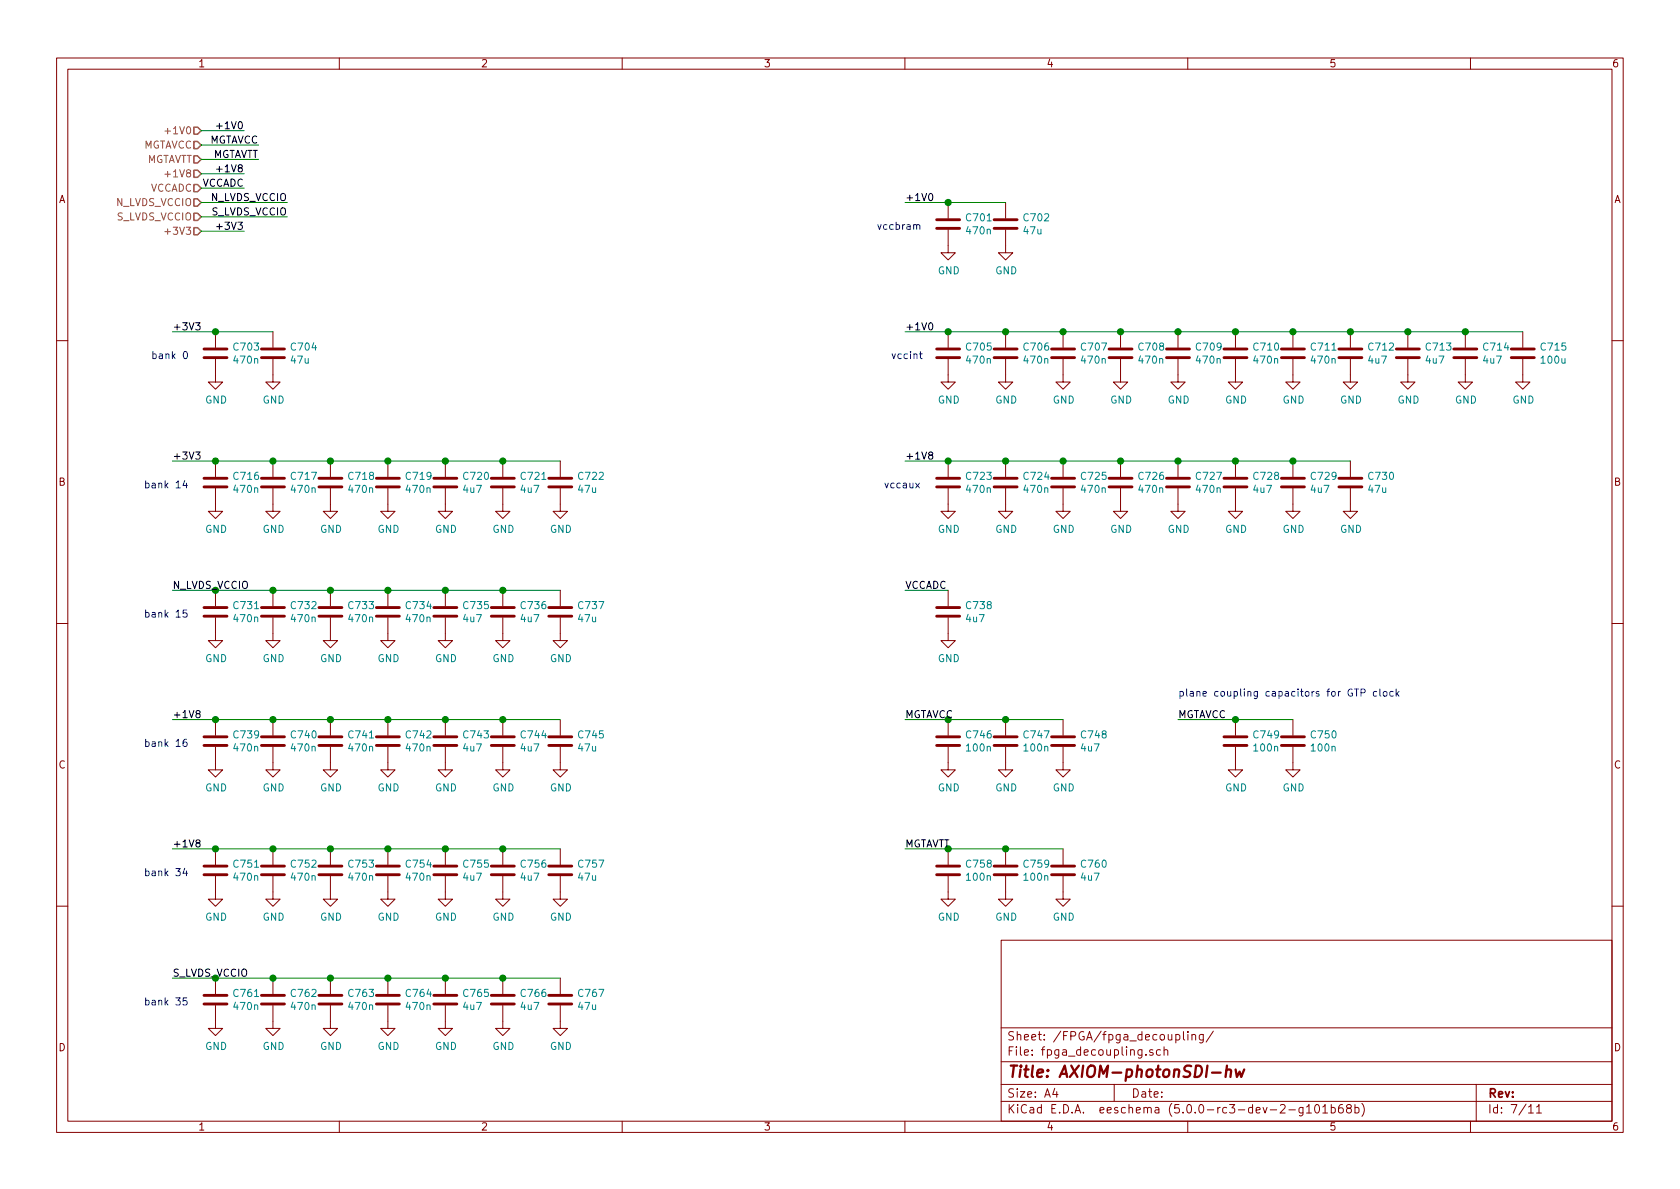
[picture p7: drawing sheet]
EESchema Schematic File Version 4
LIBS:AXIOM-photonSDI-hw-cache
EELAYER 26 0
EELAYER END
$Descr A4 11693 8268
encoding utf-8
Sheet 7 11
Title "AXIOM-photonSDI-hw"
Date ""
Rev ""
Comp ""
Comment1 ""
Comment2 ""
Comment3 ""
Comment4 ""
$EndDescr
$Comp
L Device:C C716
U 1 1
P 1500 3350
F 0 "C716" H 1615 3396 50  0000 L CNN
F 1 "470n" H 1615 3305 50  0000 L CNN
F 2 "Capacitor_SMD:C_0402_1005Metric" H 1538 3200 50  0001 C CNN
F 3 "~" H 1500 3350 50  0001 C CNN
	1    1500 3350
	1    0    0    -1  
$EndComp
$Comp
L Device:C C717
U 1 1
P 1900 3350
F 0 "C717" H 2015 3396 50  0000 L CNN
F 1 "470n" H 2015 3305 50  0000 L CNN
F 2 "Capacitor_SMD:C_0402_1005Metric" H 1938 3200 50  0001 C CNN
F 3 "~" H 1900 3350 50  0001 C CNN
	1    1900 3350
	1    0    0    -1  
$EndComp
$Comp
L Device:C C718
U 1 1
P 2300 3350
F 0 "C718" H 2415 3396 50  0000 L CNN
F 1 "470n" H 2415 3305 50  0000 L CNN
F 2 "Capacitor_SMD:C_0402_1005Metric" H 2338 3200 50  0001 C CNN
F 3 "~" H 2300 3350 50  0001 C CNN
	1    2300 3350
	1    0    0    -1  
$EndComp
$Comp
L Device:C C719
U 1 1
P 2700 3350
F 0 "C719" H 2815 3396 50  0000 L CNN
F 1 "470n" H 2815 3305 50  0000 L CNN
F 2 "Capacitor_SMD:C_0402_1005Metric" H 2738 3200 50  0001 C CNN
F 3 "~" H 2700 3350 50  0001 C CNN
	1    2700 3350
	1    0    0    -1  
$EndComp
$Comp
L Device:C C720
U 1 1
P 3100 3350
F 0 "C720" H 3215 3396 50  0000 L CNN
F 1 "4u7" H 3215 3305 50  0000 L CNN
F 2 "Capacitor_SMD:C_0402_1005Metric" H 3138 3200 50  0001 C CNN
F 3 "~" H 3100 3350 50  0001 C CNN
	1    3100 3350
	1    0    0    -1  
$EndComp
$Comp
L Device:C C721
U 1 1
P 3500 3350
F 0 "C721" H 3615 3396 50  0000 L CNN
F 1 "4u7" H 3615 3305 50  0000 L CNN
F 2 "Capacitor_SMD:C_0402_1005Metric" H 3538 3200 50  0001 C CNN
F 3 "~" H 3500 3350 50  0001 C CNN
	1    3500 3350
	1    0    0    -1  
$EndComp
$Comp
L power:GND #PWR0716
U 1 1
P 1500 3500
F 0 "#PWR0716" H 1500 3250 50  0001 C CNN
F 1 "GND" H 1505 3327 50  0000 C CNN
F 2 "" H 1500 3500 50  0001 C CNN
F 3 "" H 1500 3500 50  0001 C CNN
	1    1500 3500
	1    0    0    -1  
$EndComp
$Comp
L power:GND #PWR0717
U 1 1
P 1900 3500
F 0 "#PWR0717" H 1900 3250 50  0001 C CNN
F 1 "GND" H 1905 3327 50  0000 C CNN
F 2 "" H 1900 3500 50  0001 C CNN
F 3 "" H 1900 3500 50  0001 C CNN
	1    1900 3500
	1    0    0    -1  
$EndComp
$Comp
L power:GND #PWR0718
U 1 1
P 2300 3500
F 0 "#PWR0718" H 2300 3250 50  0001 C CNN
F 1 "GND" H 2305 3327 50  0000 C CNN
F 2 "" H 2300 3500 50  0001 C CNN
F 3 "" H 2300 3500 50  0001 C CNN
	1    2300 3500
	1    0    0    -1  
$EndComp
$Comp
L power:GND #PWR0719
U 1 1
P 2700 3500
F 0 "#PWR0719" H 2700 3250 50  0001 C CNN
F 1 "GND" H 2705 3327 50  0000 C CNN
F 2 "" H 2700 3500 50  0001 C CNN
F 3 "" H 2700 3500 50  0001 C CNN
	1    2700 3500
	1    0    0    -1  
$EndComp
$Comp
L power:GND #PWR0720
U 1 1
P 3100 3500
F 0 "#PWR0720" H 3100 3250 50  0001 C CNN
F 1 "GND" H 3105 3327 50  0000 C CNN
F 2 "" H 3100 3500 50  0001 C CNN
F 3 "" H 3100 3500 50  0001 C CNN
	1    3100 3500
	1    0    0    -1  
$EndComp
$Comp
L power:GND #PWR0721
U 1 1
P 3500 3500
F 0 "#PWR0721" H 3500 3250 50  0001 C CNN
F 1 "GND" H 3505 3327 50  0000 C CNN
F 2 "" H 3500 3500 50  0001 C CNN
F 3 "" H 3500 3500 50  0001 C CNN
	1    3500 3500
	1    0    0    -1  
$EndComp
$Comp
L Device:C C731
U 1 1
P 1500 4250
F 0 "C731" H 1615 4296 50  0000 L CNN
F 1 "470n" H 1615 4205 50  0000 L CNN
F 2 "Capacitor_SMD:C_0402_1005Metric" H 1538 4100 50  0001 C CNN
F 3 "~" H 1500 4250 50  0001 C CNN
	1    1500 4250
	1    0    0    -1  
$EndComp
$Comp
L Device:C C732
U 1 1
P 1900 4250
F 0 "C732" H 2015 4296 50  0000 L CNN
F 1 "470n" H 2015 4205 50  0000 L CNN
F 2 "Capacitor_SMD:C_0402_1005Metric" H 1938 4100 50  0001 C CNN
F 3 "~" H 1900 4250 50  0001 C CNN
	1    1900 4250
	1    0    0    -1  
$EndComp
$Comp
L Device:C C733
U 1 1
P 2300 4250
F 0 "C733" H 2415 4296 50  0000 L CNN
F 1 "470n" H 2415 4205 50  0000 L CNN
F 2 "Capacitor_SMD:C_0402_1005Metric" H 2338 4100 50  0001 C CNN
F 3 "~" H 2300 4250 50  0001 C CNN
	1    2300 4250
	1    0    0    -1  
$EndComp
$Comp
L Device:C C734
U 1 1
P 2700 4250
F 0 "C734" H 2815 4296 50  0000 L CNN
F 1 "470n" H 2815 4205 50  0000 L CNN
F 2 "Capacitor_SMD:C_0402_1005Metric" H 2738 4100 50  0001 C CNN
F 3 "~" H 2700 4250 50  0001 C CNN
	1    2700 4250
	1    0    0    -1  
$EndComp
$Comp
L Device:C C735
U 1 1
P 3100 4250
F 0 "C735" H 3215 4296 50  0000 L CNN
F 1 "4u7" H 3215 4205 50  0000 L CNN
F 2 "Capacitor_SMD:C_0402_1005Metric" H 3138 4100 50  0001 C CNN
F 3 "~" H 3100 4250 50  0001 C CNN
	1    3100 4250
	1    0    0    -1  
$EndComp
$Comp
L Device:C C736
U 1 1
P 3500 4250
F 0 "C736" H 3615 4296 50  0000 L CNN
F 1 "4u7" H 3615 4205 50  0000 L CNN
F 2 "Capacitor_SMD:C_0402_1005Metric" H 3538 4100 50  0001 C CNN
F 3 "~" H 3500 4250 50  0001 C CNN
	1    3500 4250
	1    0    0    -1  
$EndComp
$Comp
L power:GND #PWR0731
U 1 1
P 1500 4400
F 0 "#PWR0731" H 1500 4150 50  0001 C CNN
F 1 "GND" H 1505 4227 50  0000 C CNN
F 2 "" H 1500 4400 50  0001 C CNN
F 3 "" H 1500 4400 50  0001 C CNN
	1    1500 4400
	1    0    0    -1  
$EndComp
$Comp
L power:GND #PWR0732
U 1 1
P 1900 4400
F 0 "#PWR0732" H 1900 4150 50  0001 C CNN
F 1 "GND" H 1905 4227 50  0000 C CNN
F 2 "" H 1900 4400 50  0001 C CNN
F 3 "" H 1900 4400 50  0001 C CNN
	1    1900 4400
	1    0    0    -1  
$EndComp
$Comp
L power:GND #PWR0733
U 1 1
P 2300 4400
F 0 "#PWR0733" H 2300 4150 50  0001 C CNN
F 1 "GND" H 2305 4227 50  0000 C CNN
F 2 "" H 2300 4400 50  0001 C CNN
F 3 "" H 2300 4400 50  0001 C CNN
	1    2300 4400
	1    0    0    -1  
$EndComp
$Comp
L power:GND #PWR0734
U 1 1
P 2700 4400
F 0 "#PWR0734" H 2700 4150 50  0001 C CNN
F 1 "GND" H 2705 4227 50  0000 C CNN
F 2 "" H 2700 4400 50  0001 C CNN
F 3 "" H 2700 4400 50  0001 C CNN
	1    2700 4400
	1    0    0    -1  
$EndComp
$Comp
L power:GND #PWR0735
U 1 1
P 3100 4400
F 0 "#PWR0735" H 3100 4150 50  0001 C CNN
F 1 "GND" H 3105 4227 50  0000 C CNN
F 2 "" H 3100 4400 50  0001 C CNN
F 3 "" H 3100 4400 50  0001 C CNN
	1    3100 4400
	1    0    0    -1  
$EndComp
$Comp
L power:GND #PWR0736
U 1 1
P 3500 4400
F 0 "#PWR0736" H 3500 4150 50  0001 C CNN
F 1 "GND" H 3505 4227 50  0000 C CNN
F 2 "" H 3500 4400 50  0001 C CNN
F 3 "" H 3500 4400 50  0001 C CNN
	1    3500 4400
	1    0    0    -1  
$EndComp
$Comp
L Device:C C739
U 1 1
P 1500 5150
F 0 "C739" H 1615 5196 50  0000 L CNN
F 1 "470n" H 1615 5105 50  0000 L CNN
F 2 "Capacitor_SMD:C_0402_1005Metric" H 1538 5000 50  0001 C CNN
F 3 "~" H 1500 5150 50  0001 C CNN
	1    1500 5150
	1    0    0    -1  
$EndComp
$Comp
L Device:C C740
U 1 1
P 1900 5150
F 0 "C740" H 2015 5196 50  0000 L CNN
F 1 "470n" H 2015 5105 50  0000 L CNN
F 2 "Capacitor_SMD:C_0402_1005Metric" H 1938 5000 50  0001 C CNN
F 3 "~" H 1900 5150 50  0001 C CNN
	1    1900 5150
	1    0    0    -1  
$EndComp
$Comp
L Device:C C741
U 1 1
P 2300 5150
F 0 "C741" H 2415 5196 50  0000 L CNN
F 1 "470n" H 2415 5105 50  0000 L CNN
F 2 "Capacitor_SMD:C_0402_1005Metric" H 2338 5000 50  0001 C CNN
F 3 "~" H 2300 5150 50  0001 C CNN
	1    2300 5150
	1    0    0    -1  
$EndComp
$Comp
L Device:C C742
U 1 1
P 2700 5150
F 0 "C742" H 2815 5196 50  0000 L CNN
F 1 "470n" H 2815 5105 50  0000 L CNN
F 2 "Capacitor_SMD:C_0402_1005Metric" H 2738 5000 50  0001 C CNN
F 3 "~" H 2700 5150 50  0001 C CNN
	1    2700 5150
	1    0    0    -1  
$EndComp
$Comp
L Device:C C743
U 1 1
P 3100 5150
F 0 "C743" H 3215 5196 50  0000 L CNN
F 1 "4u7" H 3215 5105 50  0000 L CNN
F 2 "Capacitor_SMD:C_0402_1005Metric" H 3138 5000 50  0001 C CNN
F 3 "~" H 3100 5150 50  0001 C CNN
	1    3100 5150
	1    0    0    -1  
$EndComp
$Comp
L Device:C C744
U 1 1
P 3500 5150
F 0 "C744" H 3615 5196 50  0000 L CNN
F 1 "4u7" H 3615 5105 50  0000 L CNN
F 2 "Capacitor_SMD:C_0402_1005Metric" H 3538 5000 50  0001 C CNN
F 3 "~" H 3500 5150 50  0001 C CNN
	1    3500 5150
	1    0    0    -1  
$EndComp
$Comp
L power:GND #PWR0739
U 1 1
P 1500 5300
F 0 "#PWR0739" H 1500 5050 50  0001 C CNN
F 1 "GND" H 1505 5127 50  0000 C CNN
F 2 "" H 1500 5300 50  0001 C CNN
F 3 "" H 1500 5300 50  0001 C CNN
	1    1500 5300
	1    0    0    -1  
$EndComp
$Comp
L power:GND #PWR0740
U 1 1
P 1900 5300
F 0 "#PWR0740" H 1900 5050 50  0001 C CNN
F 1 "GND" H 1905 5127 50  0000 C CNN
F 2 "" H 1900 5300 50  0001 C CNN
F 3 "" H 1900 5300 50  0001 C CNN
	1    1900 5300
	1    0    0    -1  
$EndComp
$Comp
L power:GND #PWR0741
U 1 1
P 2300 5300
F 0 "#PWR0741" H 2300 5050 50  0001 C CNN
F 1 "GND" H 2305 5127 50  0000 C CNN
F 2 "" H 2300 5300 50  0001 C CNN
F 3 "" H 2300 5300 50  0001 C CNN
	1    2300 5300
	1    0    0    -1  
$EndComp
$Comp
L power:GND #PWR0742
U 1 1
P 2700 5300
F 0 "#PWR0742" H 2700 5050 50  0001 C CNN
F 1 "GND" H 2705 5127 50  0000 C CNN
F 2 "" H 2700 5300 50  0001 C CNN
F 3 "" H 2700 5300 50  0001 C CNN
	1    2700 5300
	1    0    0    -1  
$EndComp
$Comp
L power:GND #PWR0743
U 1 1
P 3100 5300
F 0 "#PWR0743" H 3100 5050 50  0001 C CNN
F 1 "GND" H 3105 5127 50  0000 C CNN
F 2 "" H 3100 5300 50  0001 C CNN
F 3 "" H 3100 5300 50  0001 C CNN
	1    3100 5300
	1    0    0    -1  
$EndComp
$Comp
L power:GND #PWR0744
U 1 1
P 3500 5300
F 0 "#PWR0744" H 3500 5050 50  0001 C CNN
F 1 "GND" H 3505 5127 50  0000 C CNN
F 2 "" H 3500 5300 50  0001 C CNN
F 3 "" H 3500 5300 50  0001 C CNN
	1    3500 5300
	1    0    0    -1  
$EndComp
$Comp
L Device:C C751
U 1 1
P 1500 6050
F 0 "C751" H 1615 6096 50  0000 L CNN
F 1 "470n" H 1615 6005 50  0000 L CNN
F 2 "Capacitor_SMD:C_0402_1005Metric" H 1538 5900 50  0001 C CNN
F 3 "~" H 1500 6050 50  0001 C CNN
	1    1500 6050
	1    0    0    -1  
$EndComp
$Comp
L Device:C C752
U 1 1
P 1900 6050
F 0 "C752" H 2015 6096 50  0000 L CNN
F 1 "470n" H 2015 6005 50  0000 L CNN
F 2 "Capacitor_SMD:C_0402_1005Metric" H 1938 5900 50  0001 C CNN
F 3 "~" H 1900 6050 50  0001 C CNN
	1    1900 6050
	1    0    0    -1  
$EndComp
$Comp
L Device:C C753
U 1 1
P 2300 6050
F 0 "C753" H 2415 6096 50  0000 L CNN
F 1 "470n" H 2415 6005 50  0000 L CNN
F 2 "Capacitor_SMD:C_0402_1005Metric" H 2338 5900 50  0001 C CNN
F 3 "~" H 2300 6050 50  0001 C CNN
	1    2300 6050
	1    0    0    -1  
$EndComp
$Comp
L Device:C C754
U 1 1
P 2700 6050
F 0 "C754" H 2815 6096 50  0000 L CNN
F 1 "470n" H 2815 6005 50  0000 L CNN
F 2 "Capacitor_SMD:C_0402_1005Metric" H 2738 5900 50  0001 C CNN
F 3 "~" H 2700 6050 50  0001 C CNN
	1    2700 6050
	1    0    0    -1  
$EndComp
$Comp
L Device:C C755
U 1 1
P 3100 6050
F 0 "C755" H 3215 6096 50  0000 L CNN
F 1 "4u7" H 3215 6005 50  0000 L CNN
F 2 "Capacitor_SMD:C_0402_1005Metric" H 3138 5900 50  0001 C CNN
F 3 "~" H 3100 6050 50  0001 C CNN
	1    3100 6050
	1    0    0    -1  
$EndComp
$Comp
L Device:C C756
U 1 1
P 3500 6050
F 0 "C756" H 3615 6096 50  0000 L CNN
F 1 "4u7" H 3615 6005 50  0000 L CNN
F 2 "Capacitor_SMD:C_0402_1005Metric" H 3538 5900 50  0001 C CNN
F 3 "~" H 3500 6050 50  0001 C CNN
	1    3500 6050
	1    0    0    -1  
$EndComp
$Comp
L power:GND #PWR0751
U 1 1
P 1500 6200
F 0 "#PWR0751" H 1500 5950 50  0001 C CNN
F 1 "GND" H 1505 6027 50  0000 C CNN
F 2 "" H 1500 6200 50  0001 C CNN
F 3 "" H 1500 6200 50  0001 C CNN
	1    1500 6200
	1    0    0    -1  
$EndComp
$Comp
L power:GND #PWR0752
U 1 1
P 1900 6200
F 0 "#PWR0752" H 1900 5950 50  0001 C CNN
F 1 "GND" H 1905 6027 50  0000 C CNN
F 2 "" H 1900 6200 50  0001 C CNN
F 3 "" H 1900 6200 50  0001 C CNN
	1    1900 6200
	1    0    0    -1  
$EndComp
$Comp
L power:GND #PWR0753
U 1 1
P 2300 6200
F 0 "#PWR0753" H 2300 5950 50  0001 C CNN
F 1 "GND" H 2305 6027 50  0000 C CNN
F 2 "" H 2300 6200 50  0001 C CNN
F 3 "" H 2300 6200 50  0001 C CNN
	1    2300 6200
	1    0    0    -1  
$EndComp
$Comp
L power:GND #PWR0754
U 1 1
P 2700 6200
F 0 "#PWR0754" H 2700 5950 50  0001 C CNN
F 1 "GND" H 2705 6027 50  0000 C CNN
F 2 "" H 2700 6200 50  0001 C CNN
F 3 "" H 2700 6200 50  0001 C CNN
	1    2700 6200
	1    0    0    -1  
$EndComp
$Comp
L power:GND #PWR0755
U 1 1
P 3100 6200
F 0 "#PWR0755" H 3100 5950 50  0001 C CNN
F 1 "GND" H 3105 6027 50  0000 C CNN
F 2 "" H 3100 6200 50  0001 C CNN
F 3 "" H 3100 6200 50  0001 C CNN
	1    3100 6200
	1    0    0    -1  
$EndComp
$Comp
L power:GND #PWR0756
U 1 1
P 3500 6200
F 0 "#PWR0756" H 3500 5950 50  0001 C CNN
F 1 "GND" H 3505 6027 50  0000 C CNN
F 2 "" H 3500 6200 50  0001 C CNN
F 3 "" H 3500 6200 50  0001 C CNN
	1    3500 6200
	1    0    0    -1  
$EndComp
$Comp
L Device:C C761
U 1 1
P 1500 6950
F 0 "C761" H 1615 6996 50  0000 L CNN
F 1 "470n" H 1615 6905 50  0000 L CNN
F 2 "Capacitor_SMD:C_0402_1005Metric" H 1538 6800 50  0001 C CNN
F 3 "~" H 1500 6950 50  0001 C CNN
	1    1500 6950
	1    0    0    -1  
$EndComp
$Comp
L Device:C C762
U 1 1
P 1900 6950
F 0 "C762" H 2015 6996 50  0000 L CNN
F 1 "470n" H 2015 6905 50  0000 L CNN
F 2 "Capacitor_SMD:C_0402_1005Metric" H 1938 6800 50  0001 C CNN
F 3 "~" H 1900 6950 50  0001 C CNN
	1    1900 6950
	1    0    0    -1  
$EndComp
$Comp
L Device:C C763
U 1 1
P 2300 6950
F 0 "C763" H 2415 6996 50  0000 L CNN
F 1 "470n" H 2415 6905 50  0000 L CNN
F 2 "Capacitor_SMD:C_0402_1005Metric" H 2338 6800 50  0001 C CNN
F 3 "~" H 2300 6950 50  0001 C CNN
	1    2300 6950
	1    0    0    -1  
$EndComp
$Comp
L Device:C C764
U 1 1
P 2700 6950
F 0 "C764" H 2815 6996 50  0000 L CNN
F 1 "470n" H 2815 6905 50  0000 L CNN
F 2 "Capacitor_SMD:C_0402_1005Metric" H 2738 6800 50  0001 C CNN
F 3 "~" H 2700 6950 50  0001 C CNN
	1    2700 6950
	1    0    0    -1  
$EndComp
$Comp
L Device:C C765
U 1 1
P 3100 6950
F 0 "C765" H 3215 6996 50  0000 L CNN
F 1 "4u7" H 3215 6905 50  0000 L CNN
F 2 "Capacitor_SMD:C_0402_1005Metric" H 3138 6800 50  0001 C CNN
F 3 "~" H 3100 6950 50  0001 C CNN
	1    3100 6950
	1    0    0    -1  
$EndComp
$Comp
L Device:C C766
U 1 1
P 3500 6950
F 0 "C766" H 3615 6996 50  0000 L CNN
F 1 "4u7" H 3615 6905 50  0000 L CNN
F 2 "Capacitor_SMD:C_0402_1005Metric" H 3538 6800 50  0001 C CNN
F 3 "~" H 3500 6950 50  0001 C CNN
	1    3500 6950
	1    0    0    -1  
$EndComp
$Comp
L power:GND #PWR0761
U 1 1
P 1500 7100
F 0 "#PWR0761" H 1500 6850 50  0001 C CNN
F 1 "GND" H 1505 6927 50  0000 C CNN
F 2 "" H 1500 7100 50  0001 C CNN
F 3 "" H 1500 7100 50  0001 C CNN
	1    1500 7100
	1    0    0    -1  
$EndComp
$Comp
L power:GND #PWR0762
U 1 1
P 1900 7100
F 0 "#PWR0762" H 1900 6850 50  0001 C CNN
F 1 "GND" H 1905 6927 50  0000 C CNN
F 2 "" H 1900 7100 50  0001 C CNN
F 3 "" H 1900 7100 50  0001 C CNN
	1    1900 7100
	1    0    0    -1  
$EndComp
$Comp
L power:GND #PWR0763
U 1 1
P 2300 7100
F 0 "#PWR0763" H 2300 6850 50  0001 C CNN
F 1 "GND" H 2305 6927 50  0000 C CNN
F 2 "" H 2300 7100 50  0001 C CNN
F 3 "" H 2300 7100 50  0001 C CNN
	1    2300 7100
	1    0    0    -1  
$EndComp
$Comp
L power:GND #PWR0764
U 1 1
P 2700 7100
F 0 "#PWR0764" H 2700 6850 50  0001 C CNN
F 1 "GND" H 2705 6927 50  0000 C CNN
F 2 "" H 2700 7100 50  0001 C CNN
F 3 "" H 2700 7100 50  0001 C CNN
	1    2700 7100
	1    0    0    -1  
$EndComp
$Comp
L power:GND #PWR0765
U 1 1
P 3100 7100
F 0 "#PWR0765" H 3100 6850 50  0001 C CNN
F 1 "GND" H 3105 6927 50  0000 C CNN
F 2 "" H 3100 7100 50  0001 C CNN
F 3 "" H 3100 7100 50  0001 C CNN
	1    3100 7100
	1    0    0    -1  
$EndComp
$Comp
L power:GND #PWR0766
U 1 1
P 3500 7100
F 0 "#PWR0766" H 3500 6850 50  0001 C CNN
F 1 "GND" H 3505 6927 50  0000 C CNN
F 2 "" H 3500 7100 50  0001 C CNN
F 3 "" H 3500 7100 50  0001 C CNN
	1    3500 7100
	1    0    0    -1  
$EndComp
Wire Wire Line
	1200 4100 1500 4100
Connection ~ 1500 4100
Wire Wire Line
	1500 4100 1900 4100
Connection ~ 1900 4100
Wire Wire Line
	1900 4100 2300 4100
Connection ~ 2300 4100
Wire Wire Line
	2300 4100 2700 4100
Connection ~ 2700 4100
Wire Wire Line
	2700 4100 3100 4100
Connection ~ 3100 4100
Wire Wire Line
	3100 4100 3500 4100
Connection ~ 3100 5000
Wire Wire Line
	3100 5000 3500 5000
Connection ~ 2700 5000
Wire Wire Line
	2700 5000 3100 5000
Connection ~ 1900 5000
Text Notes 1000 3400 0    50   ~ 0
bank 14
Text Notes 1000 4300 0    50   ~ 0
bank 15
Text Notes 1000 5200 0    50   ~ 0
bank 16
Text Notes 1000 6100 0    50   ~ 0
bank 34
Text Notes 1000 7000 0    50   ~ 0
bank 35
$Comp
L Device:C C703
U 1 1
P 1500 2450
F 0 "C703" H 1615 2496 50  0000 L CNN
F 1 "470n" H 1615 2405 50  0000 L CNN
F 2 "Capacitor_SMD:C_0402_1005Metric" H 1538 2300 50  0001 C CNN
F 3 "~" H 1500 2450 50  0001 C CNN
	1    1500 2450
	1    0    0    -1  
$EndComp
$Comp
L Device:C C704
U 1 1
P 1900 2450
F 0 "C704" H 2015 2496 50  0000 L CNN
F 1 "47u" H 2015 2405 50  0000 L CNN
F 2 "Capacitor_SMD:C_0603_1608Metric" H 1938 2300 50  0001 C CNN
F 3 "~" H 1900 2450 50  0001 C CNN
	1    1900 2450
	1    0    0    -1  
$EndComp
$Comp
L power:GND #PWR0703
U 1 1
P 1500 2600
F 0 "#PWR0703" H 1500 2350 50  0001 C CNN
F 1 "GND" H 1505 2427 50  0000 C CNN
F 2 "" H 1500 2600 50  0001 C CNN
F 3 "" H 1500 2600 50  0001 C CNN
	1    1500 2600
	1    0    0    -1  
$EndComp
$Comp
L power:GND #PWR0704
U 1 1
P 1900 2600
F 0 "#PWR0704" H 1900 2350 50  0001 C CNN
F 1 "GND" H 1905 2427 50  0000 C CNN
F 2 "" H 1900 2600 50  0001 C CNN
F 3 "" H 1900 2600 50  0001 C CNN
	1    1900 2600
	1    0    0    -1  
$EndComp
Text Notes 1050 2500 0    50   ~ 0
bank 0
$Comp
L Device:C C722
U 1 1
P 3900 3350
F 0 "C722" H 4015 3396 50  0000 L CNN
F 1 "47u" H 4015 3305 50  0000 L CNN
F 2 "Capacitor_SMD:C_0603_1608Metric" H 3938 3200 50  0001 C CNN
F 3 "~" H 3900 3350 50  0001 C CNN
	1    3900 3350
	1    0    0    -1  
$EndComp
$Comp
L Device:C C737
U 1 1
P 3900 4250
F 0 "C737" H 4015 4296 50  0000 L CNN
F 1 "47u" H 4015 4205 50  0000 L CNN
F 2 "Capacitor_SMD:C_0603_1608Metric" H 3938 4100 50  0001 C CNN
F 3 "~" H 3900 4250 50  0001 C CNN
	1    3900 4250
	1    0    0    -1  
$EndComp
$Comp
L power:GND #PWR0737
U 1 1
P 3900 4400
F 0 "#PWR0737" H 3900 4150 50  0001 C CNN
F 1 "GND" H 3905 4227 50  0000 C CNN
F 2 "" H 3900 4400 50  0001 C CNN
F 3 "" H 3900 4400 50  0001 C CNN
	1    3900 4400
	1    0    0    -1  
$EndComp
$Comp
L power:GND #PWR0722
U 1 1
P 3900 3500
F 0 "#PWR0722" H 3900 3250 50  0001 C CNN
F 1 "GND" H 3905 3327 50  0000 C CNN
F 2 "" H 3900 3500 50  0001 C CNN
F 3 "" H 3900 3500 50  0001 C CNN
	1    3900 3500
	1    0    0    -1  
$EndComp
Wire Wire Line
	3500 4100 3900 4100
Connection ~ 3500 4100
$Comp
L Device:C C745
U 1 1
P 3900 5150
F 0 "C745" H 4015 5196 50  0000 L CNN
F 1 "47u" H 4015 5105 50  0000 L CNN
F 2 "Capacitor_SMD:C_0603_1608Metric" H 3938 5000 50  0001 C CNN
F 3 "~" H 3900 5150 50  0001 C CNN
	1    3900 5150
	1    0    0    -1  
$EndComp
Wire Wire Line
	3500 5000 3900 5000
Connection ~ 3500 5000
$Comp
L power:GND #PWR0745
U 1 1
P 3900 5300
F 0 "#PWR0745" H 3900 5050 50  0001 C CNN
F 1 "GND" H 3905 5127 50  0000 C CNN
F 2 "" H 3900 5300 50  0001 C CNN
F 3 "" H 3900 5300 50  0001 C CNN
	1    3900 5300
	1    0    0    -1  
$EndComp
$Comp
L Device:C C757
U 1 1
P 3900 6050
F 0 "C757" H 4015 6096 50  0000 L CNN
F 1 "47u" H 4015 6005 50  0000 L CNN
F 2 "Capacitor_SMD:C_0603_1608Metric" H 3938 5900 50  0001 C CNN
F 3 "~" H 3900 6050 50  0001 C CNN
	1    3900 6050
	1    0    0    -1  
$EndComp
$Comp
L power:GND #PWR0757
U 1 1
P 3900 6200
F 0 "#PWR0757" H 3900 5950 50  0001 C CNN
F 1 "GND" H 3905 6027 50  0000 C CNN
F 2 "" H 3900 6200 50  0001 C CNN
F 3 "" H 3900 6200 50  0001 C CNN
	1    3900 6200
	1    0    0    -1  
$EndComp
$Comp
L Device:C C747
U 1 1
P 7000 5150
F 0 "C747" H 7115 5196 50  0000 L CNN
F 1 "100n" H 7115 5105 50  0000 L CNN
F 2 "Capacitor_SMD:C_0201_0603Metric" H 7038 5000 50  0001 C CNN
F 3 "~" H 7000 5150 50  0001 C CNN
	1    7000 5150
	1    0    0    -1  
$EndComp
$Comp
L Device:C C748
U 1 1
P 7400 5150
F 0 "C748" H 7515 5196 50  0000 L CNN
F 1 "4u7" H 7515 5105 50  0000 L CNN
F 2 "Capacitor_SMD:C_0402_1005Metric" H 7438 5000 50  0001 C CNN
F 3 "~" H 7400 5150 50  0001 C CNN
	1    7400 5150
	1    0    0    -1  
$EndComp
$Comp
L power:GND #PWR0747
U 1 1
P 7000 5300
F 0 "#PWR0747" H 7000 5050 50  0001 C CNN
F 1 "GND" H 7005 5127 50  0000 C CNN
F 2 "" H 7000 5300 50  0001 C CNN
F 3 "" H 7000 5300 50  0001 C CNN
	1    7000 5300
	1    0    0    -1  
$EndComp
$Comp
L power:GND #PWR0748
U 1 1
P 7400 5300
F 0 "#PWR0748" H 7400 5050 50  0001 C CNN
F 1 "GND" H 7405 5127 50  0000 C CNN
F 2 "" H 7400 5300 50  0001 C CNN
F 3 "" H 7400 5300 50  0001 C CNN
	1    7400 5300
	1    0    0    -1  
$EndComp
$Comp
L Device:C C746
U 1 1
P 6600 5150
F 0 "C746" H 6715 5196 50  0000 L CNN
F 1 "100n" H 6715 5105 50  0000 L CNN
F 2 "Capacitor_SMD:C_0201_0603Metric" H 6638 5000 50  0001 C CNN
F 3 "~" H 6600 5150 50  0001 C CNN
	1    6600 5150
	1    0    0    -1  
$EndComp
$Comp
L power:GND #PWR0746
U 1 1
P 6600 5300
F 0 "#PWR0746" H 6600 5050 50  0001 C CNN
F 1 "GND" H 6605 5127 50  0000 C CNN
F 2 "" H 6600 5300 50  0001 C CNN
F 3 "" H 6600 5300 50  0001 C CNN
	1    6600 5300
	1    0    0    -1  
$EndComp
$Comp
L Device:C C759
U 1 1
P 7000 6050
F 0 "C759" H 7115 6096 50  0000 L CNN
F 1 "100n" H 7115 6005 50  0000 L CNN
F 2 "Capacitor_SMD:C_0201_0603Metric" H 7038 5900 50  0001 C CNN
F 3 "~" H 7000 6050 50  0001 C CNN
	1    7000 6050
	1    0    0    -1  
$EndComp
$Comp
L Device:C C760
U 1 1
P 7400 6050
F 0 "C760" H 7515 6096 50  0000 L CNN
F 1 "4u7" H 7515 6005 50  0000 L CNN
F 2 "Capacitor_SMD:C_0402_1005Metric" H 7438 5900 50  0001 C CNN
F 3 "~" H 7400 6050 50  0001 C CNN
	1    7400 6050
	1    0    0    -1  
$EndComp
$Comp
L power:GND #PWR0759
U 1 1
P 7000 6200
F 0 "#PWR0759" H 7000 5950 50  0001 C CNN
F 1 "GND" H 7005 6027 50  0000 C CNN
F 2 "" H 7000 6200 50  0001 C CNN
F 3 "" H 7000 6200 50  0001 C CNN
	1    7000 6200
	1    0    0    -1  
$EndComp
$Comp
L power:GND #PWR0760
U 1 1
P 7400 6200
F 0 "#PWR0760" H 7400 5950 50  0001 C CNN
F 1 "GND" H 7405 6027 50  0000 C CNN
F 2 "" H 7400 6200 50  0001 C CNN
F 3 "" H 7400 6200 50  0001 C CNN
	1    7400 6200
	1    0    0    -1  
$EndComp
$Comp
L Device:C C758
U 1 1
P 6600 6050
F 0 "C758" H 6715 6096 50  0000 L CNN
F 1 "100n" H 6715 6005 50  0000 L CNN
F 2 "Capacitor_SMD:C_0201_0603Metric" H 6638 5900 50  0001 C CNN
F 3 "~" H 6600 6050 50  0001 C CNN
	1    6600 6050
	1    0    0    -1  
$EndComp
$Comp
L power:GND #PWR0758
U 1 1
P 6600 6200
F 0 "#PWR0758" H 6600 5950 50  0001 C CNN
F 1 "GND" H 6605 6027 50  0000 C CNN
F 2 "" H 6600 6200 50  0001 C CNN
F 3 "" H 6600 6200 50  0001 C CNN
	1    6600 6200
	1    0    0    -1  
$EndComp
$Comp
L Device:C C724
U 1 1
P 7000 3350
F 0 "C724" H 7115 3396 50  0000 L CNN
F 1 "470n" H 7115 3305 50  0000 L CNN
F 2 "Capacitor_SMD:C_0402_1005Metric" H 7038 3200 50  0001 C CNN
F 3 "~" H 7000 3350 50  0001 C CNN
	1    7000 3350
	1    0    0    -1  
$EndComp
$Comp
L Device:C C725
U 1 1
P 7400 3350
F 0 "C725" H 7515 3396 50  0000 L CNN
F 1 "470n" H 7515 3305 50  0000 L CNN
F 2 "Capacitor_SMD:C_0402_1005Metric" H 7438 3200 50  0001 C CNN
F 3 "~" H 7400 3350 50  0001 C CNN
	1    7400 3350
	1    0    0    -1  
$EndComp
$Comp
L Device:C C726
U 1 1
P 7800 3350
F 0 "C726" H 7915 3396 50  0000 L CNN
F 1 "470n" H 7915 3305 50  0000 L CNN
F 2 "Capacitor_SMD:C_0402_1005Metric" H 7838 3200 50  0001 C CNN
F 3 "~" H 7800 3350 50  0001 C CNN
	1    7800 3350
	1    0    0    -1  
$EndComp
$Comp
L Device:C C727
U 1 1
P 8200 3350
F 0 "C727" H 8315 3396 50  0000 L CNN
F 1 "470n" H 8315 3305 50  0000 L CNN
F 2 "Capacitor_SMD:C_0402_1005Metric" H 8238 3200 50  0001 C CNN
F 3 "~" H 8200 3350 50  0001 C CNN
	1    8200 3350
	1    0    0    -1  
$EndComp
$Comp
L Device:C C728
U 1 1
P 8600 3350
F 0 "C728" H 8715 3396 50  0000 L CNN
F 1 "4u7" H 8715 3305 50  0000 L CNN
F 2 "Capacitor_SMD:C_0402_1005Metric" H 8638 3200 50  0001 C CNN
F 3 "~" H 8600 3350 50  0001 C CNN
	1    8600 3350
	1    0    0    -1  
$EndComp
$Comp
L Device:C C729
U 1 1
P 9000 3350
F 0 "C729" H 9115 3396 50  0000 L CNN
F 1 "4u7" H 9115 3305 50  0000 L CNN
F 2 "Capacitor_SMD:C_0402_1005Metric" H 9038 3200 50  0001 C CNN
F 3 "~" H 9000 3350 50  0001 C CNN
	1    9000 3350
	1    0    0    -1  
$EndComp
$Comp
L power:GND #PWR0724
U 1 1
P 7000 3500
F 0 "#PWR0724" H 7000 3250 50  0001 C CNN
F 1 "GND" H 7005 3327 50  0000 C CNN
F 2 "" H 7000 3500 50  0001 C CNN
F 3 "" H 7000 3500 50  0001 C CNN
	1    7000 3500
	1    0    0    -1  
$EndComp
$Comp
L power:GND #PWR0725
U 1 1
P 7400 3500
F 0 "#PWR0725" H 7400 3250 50  0001 C CNN
F 1 "GND" H 7405 3327 50  0000 C CNN
F 2 "" H 7400 3500 50  0001 C CNN
F 3 "" H 7400 3500 50  0001 C CNN
	1    7400 3500
	1    0    0    -1  
$EndComp
$Comp
L power:GND #PWR0726
U 1 1
P 7800 3500
F 0 "#PWR0726" H 7800 3250 50  0001 C CNN
F 1 "GND" H 7805 3327 50  0000 C CNN
F 2 "" H 7800 3500 50  0001 C CNN
F 3 "" H 7800 3500 50  0001 C CNN
	1    7800 3500
	1    0    0    -1  
$EndComp
$Comp
L power:GND #PWR0727
U 1 1
P 8200 3500
F 0 "#PWR0727" H 8200 3250 50  0001 C CNN
F 1 "GND" H 8205 3327 50  0000 C CNN
F 2 "" H 8200 3500 50  0001 C CNN
F 3 "" H 8200 3500 50  0001 C CNN
	1    8200 3500
	1    0    0    -1  
$EndComp
$Comp
L power:GND #PWR0728
U 1 1
P 8600 3500
F 0 "#PWR0728" H 8600 3250 50  0001 C CNN
F 1 "GND" H 8605 3327 50  0000 C CNN
F 2 "" H 8600 3500 50  0001 C CNN
F 3 "" H 8600 3500 50  0001 C CNN
	1    8600 3500
	1    0    0    -1  
$EndComp
$Comp
L power:GND #PWR0729
U 1 1
P 9000 3500
F 0 "#PWR0729" H 9000 3250 50  0001 C CNN
F 1 "GND" H 9005 3327 50  0000 C CNN
F 2 "" H 9000 3500 50  0001 C CNN
F 3 "" H 9000 3500 50  0001 C CNN
	1    9000 3500
	1    0    0    -1  
$EndComp
$Comp
L Device:C C723
U 1 1
P 6600 3350
F 0 "C723" H 6715 3396 50  0000 L CNN
F 1 "470n" H 6715 3305 50  0000 L CNN
F 2 "Capacitor_SMD:C_0402_1005Metric" H 6638 3200 50  0001 C CNN
F 3 "~" H 6600 3350 50  0001 C CNN
	1    6600 3350
	1    0    0    -1  
$EndComp
$Comp
L power:GND #PWR0723
U 1 1
P 6600 3500
F 0 "#PWR0723" H 6600 3250 50  0001 C CNN
F 1 "GND" H 6605 3327 50  0000 C CNN
F 2 "" H 6600 3500 50  0001 C CNN
F 3 "" H 6600 3500 50  0001 C CNN
	1    6600 3500
	1    0    0    -1  
$EndComp
Text Notes 6150 3400 0    50   ~ 0
vccaux
$Comp
L Device:C C701
U 1 1
P 6600 1550
F 0 "C701" H 6715 1596 50  0000 L CNN
F 1 "470n" H 6715 1505 50  0000 L CNN
F 2 "Capacitor_SMD:C_0402_1005Metric" H 6638 1400 50  0001 C CNN
F 3 "~" H 6600 1550 50  0001 C CNN
	1    6600 1550
	1    0    0    -1  
$EndComp
$Comp
L power:GND #PWR0701
U 1 1
P 6600 1700
F 0 "#PWR0701" H 6600 1450 50  0001 C CNN
F 1 "GND" H 6605 1527 50  0000 C CNN
F 2 "" H 6600 1700 50  0001 C CNN
F 3 "" H 6600 1700 50  0001 C CNN
	1    6600 1700
	1    0    0    -1  
$EndComp
$Comp
L Device:C C707
U 1 1
P 7400 2450
F 0 "C707" H 7515 2496 50  0000 L CNN
F 1 "470n" H 7515 2405 50  0000 L CNN
F 2 "Capacitor_SMD:C_0402_1005Metric" H 7438 2300 50  0001 C CNN
F 3 "~" H 7400 2450 50  0001 C CNN
	1    7400 2450
	1    0    0    -1  
$EndComp
$Comp
L Device:C C708
U 1 1
P 7800 2450
F 0 "C708" H 7915 2496 50  0000 L CNN
F 1 "470n" H 7915 2405 50  0000 L CNN
F 2 "Capacitor_SMD:C_0402_1005Metric" H 7838 2300 50  0001 C CNN
F 3 "~" H 7800 2450 50  0001 C CNN
	1    7800 2450
	1    0    0    -1  
$EndComp
$Comp
L Device:C C709
U 1 1
P 8200 2450
F 0 "C709" H 8315 2496 50  0000 L CNN
F 1 "470n" H 8315 2405 50  0000 L CNN
F 2 "Capacitor_SMD:C_0402_1005Metric" H 8238 2300 50  0001 C CNN
F 3 "~" H 8200 2450 50  0001 C CNN
	1    8200 2450
	1    0    0    -1  
$EndComp
$Comp
L Device:C C710
U 1 1
P 8600 2450
F 0 "C710" H 8715 2496 50  0000 L CNN
F 1 "470n" H 8715 2405 50  0000 L CNN
F 2 "Capacitor_SMD:C_0402_1005Metric" H 8638 2300 50  0001 C CNN
F 3 "~" H 8600 2450 50  0001 C CNN
	1    8600 2450
	1    0    0    -1  
$EndComp
$Comp
L Device:C C711
U 1 1
P 9000 2450
F 0 "C711" H 9115 2496 50  0000 L CNN
F 1 "470n" H 9115 2405 50  0000 L CNN
F 2 "Capacitor_SMD:C_0402_1005Metric" H 9038 2300 50  0001 C CNN
F 3 "~" H 9000 2450 50  0001 C CNN
	1    9000 2450
	1    0    0    -1  
$EndComp
$Comp
L power:GND #PWR0707
U 1 1
P 7400 2600
F 0 "#PWR0707" H 7400 2350 50  0001 C CNN
F 1 "GND" H 7405 2427 50  0000 C CNN
F 2 "" H 7400 2600 50  0001 C CNN
F 3 "" H 7400 2600 50  0001 C CNN
	1    7400 2600
	1    0    0    -1  
$EndComp
$Comp
L power:GND #PWR0708
U 1 1
P 7800 2600
F 0 "#PWR0708" H 7800 2350 50  0001 C CNN
F 1 "GND" H 7805 2427 50  0000 C CNN
F 2 "" H 7800 2600 50  0001 C CNN
F 3 "" H 7800 2600 50  0001 C CNN
	1    7800 2600
	1    0    0    -1  
$EndComp
$Comp
L power:GND #PWR0709
U 1 1
P 8200 2600
F 0 "#PWR0709" H 8200 2350 50  0001 C CNN
F 1 "GND" H 8205 2427 50  0000 C CNN
F 2 "" H 8200 2600 50  0001 C CNN
F 3 "" H 8200 2600 50  0001 C CNN
	1    8200 2600
	1    0    0    -1  
$EndComp
$Comp
L power:GND #PWR0710
U 1 1
P 8600 2600
F 0 "#PWR0710" H 8600 2350 50  0001 C CNN
F 1 "GND" H 8605 2427 50  0000 C CNN
F 2 "" H 8600 2600 50  0001 C CNN
F 3 "" H 8600 2600 50  0001 C CNN
	1    8600 2600
	1    0    0    -1  
$EndComp
$Comp
L power:GND #PWR0711
U 1 1
P 9000 2600
F 0 "#PWR0711" H 9000 2350 50  0001 C CNN
F 1 "GND" H 9005 2427 50  0000 C CNN
F 2 "" H 9000 2600 50  0001 C CNN
F 3 "" H 9000 2600 50  0001 C CNN
	1    9000 2600
	1    0    0    -1  
$EndComp
$Comp
L power:GND #PWR0712
U 1 1
P 9400 2600
F 0 "#PWR0712" H 9400 2350 50  0001 C CNN
F 1 "GND" H 9405 2427 50  0000 C CNN
F 2 "" H 9400 2600 50  0001 C CNN
F 3 "" H 9400 2600 50  0001 C CNN
	1    9400 2600
	1    0    0    -1  
$EndComp
Text Notes 6100 1600 0    50   ~ 0
vccbram
Text Notes 6200 2500 0    50   ~ 0
vccint
$Comp
L Device:C C702
U 1 1
P 7000 1550
F 0 "C702" H 7115 1596 50  0000 L CNN
F 1 "47u" H 7115 1505 50  0000 L CNN
F 2 "Capacitor_SMD:C_0603_1608Metric" H 7038 1400 50  0001 C CNN
F 3 "~" H 7000 1550 50  0001 C CNN
	1    7000 1550
	1    0    0    -1  
$EndComp
$Comp
L power:GND #PWR0702
U 1 1
P 7000 1700
F 0 "#PWR0702" H 7000 1450 50  0001 C CNN
F 1 "GND" H 7005 1527 50  0000 C CNN
F 2 "" H 7000 1700 50  0001 C CNN
F 3 "" H 7000 1700 50  0001 C CNN
	1    7000 1700
	1    0    0    -1  
$EndComp
$Comp
L Device:C C713
U 1 1
P 9800 2450
F 0 "C713" H 9915 2496 50  0000 L CNN
F 1 "4u7" H 9915 2405 50  0000 L CNN
F 2 "Capacitor_SMD:C_0402_1005Metric" H 9838 2300 50  0001 C CNN
F 3 "~" H 9800 2450 50  0001 C CNN
	1    9800 2450
	1    0    0    -1  
$EndComp
$Comp
L Device:C C714
U 1 1
P 10200 2450
F 0 "C714" H 10315 2496 50  0000 L CNN
F 1 "4u7" H 10315 2405 50  0000 L CNN
F 2 "Capacitor_SMD:C_0402_1005Metric" H 10238 2300 50  0001 C CNN
F 3 "~" H 10200 2450 50  0001 C CNN
	1    10200 2450
	1    0    0    -1  
$EndComp
$Comp
L power:GND #PWR0713
U 1 1
P 9800 2600
F 0 "#PWR0713" H 9800 2350 50  0001 C CNN
F 1 "GND" H 9805 2427 50  0000 C CNN
F 2 "" H 9800 2600 50  0001 C CNN
F 3 "" H 9800 2600 50  0001 C CNN
	1    9800 2600
	1    0    0    -1  
$EndComp
$Comp
L power:GND #PWR0714
U 1 1
P 10200 2600
F 0 "#PWR0714" H 10200 2350 50  0001 C CNN
F 1 "GND" H 10205 2427 50  0000 C CNN
F 2 "" H 10200 2600 50  0001 C CNN
F 3 "" H 10200 2600 50  0001 C CNN
	1    10200 2600
	1    0    0    -1  
$EndComp
$Comp
L Device:C C712
U 1 1
P 9400 2450
F 0 "C712" H 9515 2496 50  0000 L CNN
F 1 "4u7" H 9515 2405 50  0000 L CNN
F 2 "Capacitor_SMD:C_0402_1005Metric" H 9438 2300 50  0001 C CNN
F 3 "~" H 9400 2450 50  0001 C CNN
	1    9400 2450
	1    0    0    -1  
$EndComp
$Comp
L Device:C C715
U 1 1
P 10600 2450
F 0 "C715" H 10715 2496 50  0000 L CNN
F 1 "100u" H 10715 2405 50  0000 L CNN
F 2 "Capacitor_SMD:C_0805_2012Metric" H 10638 2300 50  0001 C CNN
F 3 "~" H 10600 2450 50  0001 C CNN
	1    10600 2450
	1    0    0    -1  
$EndComp
$Comp
L power:GND #PWR0715
U 1 1
P 10600 2600
F 0 "#PWR0715" H 10600 2350 50  0001 C CNN
F 1 "GND" H 10605 2427 50  0000 C CNN
F 2 "" H 10600 2600 50  0001 C CNN
F 3 "" H 10600 2600 50  0001 C CNN
	1    10600 2600
	1    0    0    -1  
$EndComp
$Comp
L Device:C C730
U 1 1
P 9400 3350
F 0 "C730" H 9515 3396 50  0000 L CNN
F 1 "47u" H 9515 3305 50  0000 L CNN
F 2 "Capacitor_SMD:C_0603_1608Metric" H 9438 3200 50  0001 C CNN
F 3 "~" H 9400 3350 50  0001 C CNN
	1    9400 3350
	1    0    0    -1  
$EndComp
$Comp
L power:GND #PWR0730
U 1 1
P 9400 3500
F 0 "#PWR0730" H 9400 3250 50  0001 C CNN
F 1 "GND" H 9405 3327 50  0000 C CNN
F 2 "" H 9400 3500 50  0001 C CNN
F 3 "" H 9400 3500 50  0001 C CNN
	1    9400 3500
	1    0    0    -1  
$EndComp
$Comp
L Device:C C706
U 1 1
P 7000 2450
F 0 "C706" H 7115 2496 50  0000 L CNN
F 1 "470n" H 7115 2405 50  0000 L CNN
F 2 "Capacitor_SMD:C_0402_1005Metric" H 7038 2300 50  0001 C CNN
F 3 "~" H 7000 2450 50  0001 C CNN
	1    7000 2450
	1    0    0    -1  
$EndComp
$Comp
L power:GND #PWR0706
U 1 1
P 7000 2600
F 0 "#PWR0706" H 7000 2350 50  0001 C CNN
F 1 "GND" H 7005 2427 50  0000 C CNN
F 2 "" H 7000 2600 50  0001 C CNN
F 3 "" H 7000 2600 50  0001 C CNN
	1    7000 2600
	1    0    0    -1  
$EndComp
$Comp
L Device:C C705
U 1 1
P 6600 2450
F 0 "C705" H 6715 2496 50  0000 L CNN
F 1 "470n" H 6715 2405 50  0000 L CNN
F 2 "Capacitor_SMD:C_0402_1005Metric" H 6638 2300 50  0001 C CNN
F 3 "~" H 6600 2450 50  0001 C CNN
	1    6600 2450
	1    0    0    -1  
$EndComp
$Comp
L power:GND #PWR0705
U 1 1
P 6600 2600
F 0 "#PWR0705" H 6600 2350 50  0001 C CNN
F 1 "GND" H 6605 2427 50  0000 C CNN
F 2 "" H 6600 2600 50  0001 C CNN
F 3 "" H 6600 2600 50  0001 C CNN
	1    6600 2600
	1    0    0    -1  
$EndComp
$Comp
L Device:C C738
U 1 1
P 6600 4250
F 0 "C738" H 6715 4296 50  0000 L CNN
F 1 "4u7" H 6715 4205 50  0000 L CNN
F 2 "Capacitor_SMD:C_0402_1005Metric" H 6638 4100 50  0001 C CNN
F 3 "~" H 6600 4250 50  0001 C CNN
	1    6600 4250
	1    0    0    -1  
$EndComp
$Comp
L power:GND #PWR0738
U 1 1
P 6600 4400
F 0 "#PWR0738" H 6600 4150 50  0001 C CNN
F 1 "GND" H 6605 4227 50  0000 C CNN
F 2 "" H 6600 4400 50  0001 C CNN
F 3 "" H 6600 4400 50  0001 C CNN
	1    6600 4400
	1    0    0    -1  
$EndComp
Connection ~ 3500 3200
Wire Wire Line
	3500 3200 3900 3200
Connection ~ 3100 3200
Wire Wire Line
	3100 3200 3500 3200
Connection ~ 2700 3200
Wire Wire Line
	2700 3200 3100 3200
Connection ~ 2300 3200
Wire Wire Line
	2300 3200 2700 3200
Connection ~ 1900 3200
Wire Wire Line
	1900 3200 2300 3200
Connection ~ 10200 2300
Wire Wire Line
	10200 2300 10600 2300
Connection ~ 9800 2300
Wire Wire Line
	9800 2300 10200 2300
Connection ~ 9400 2300
Wire Wire Line
	9400 2300 9800 2300
Connection ~ 9000 2300
Wire Wire Line
	9000 2300 9400 2300
Connection ~ 8600 2300
Wire Wire Line
	8600 2300 9000 2300
Connection ~ 8200 2300
Wire Wire Line
	8200 2300 8600 2300
Connection ~ 7800 2300
Wire Wire Line
	7800 2300 8200 2300
Connection ~ 7400 2300
Wire Wire Line
	7400 2300 7800 2300
Wire Wire Line
	6300 2300 6600 2300
Connection ~ 7000 2300
Wire Wire Line
	7000 2300 7400 2300
Connection ~ 6600 2300
Wire Wire Line
	6600 2300 7000 2300
Wire Wire Line
	6300 3200 6600 3200
Connection ~ 9000 3200
Wire Wire Line
	9000 3200 9400 3200
Connection ~ 8600 3200
Wire Wire Line
	8600 3200 9000 3200
Connection ~ 8200 3200
Wire Wire Line
	8200 3200 8600 3200
Connection ~ 7800 3200
Wire Wire Line
	7800 3200 8200 3200
Connection ~ 7400 3200
Wire Wire Line
	7400 3200 7800 3200
Connection ~ 7000 3200
Wire Wire Line
	7000 3200 7400 3200
Connection ~ 6600 3200
Wire Wire Line
	6600 3200 7000 3200
Wire Wire Line
	6300 1400 6600 1400
Connection ~ 6600 1400
Wire Wire Line
	6600 1400 7000 1400
Wire Wire Line
	6300 5900 6600 5900
Connection ~ 6600 5900
Wire Wire Line
	6600 5900 7000 5900
Connection ~ 7000 5900
Wire Wire Line
	7000 5900 7400 5900
Wire Wire Line
	6300 5000 6600 5000
Connection ~ 6600 5000
Wire Wire Line
	6600 5000 7000 5000
Connection ~ 7000 5000
Wire Wire Line
	7000 5000 7400 5000
Wire Wire Line
	1200 5900 1500 5900
Connection ~ 3500 5900
Wire Wire Line
	3500 5900 3900 5900
Connection ~ 3100 5900
Wire Wire Line
	3100 5900 3500 5900
Connection ~ 2700 5900
Wire Wire Line
	2700 5900 3100 5900
Connection ~ 2300 5900
Wire Wire Line
	2300 5900 2700 5900
Connection ~ 1900 5900
Wire Wire Line
	1900 5900 2300 5900
Connection ~ 1500 5900
Wire Wire Line
	1500 5900 1900 5900
Wire Wire Line
	1200 6800 1500 6800
Connection ~ 3100 6800
Wire Wire Line
	3100 6800 3500 6800
Connection ~ 2700 6800
Wire Wire Line
	2700 6800 3100 6800
Connection ~ 2300 6800
Wire Wire Line
	2300 6800 2700 6800
Connection ~ 1900 6800
Wire Wire Line
	1900 6800 2300 6800
Connection ~ 1500 6800
Wire Wire Line
	1500 6800 1900 6800
Wire Wire Line
	1200 2300 1500 2300
Connection ~ 1500 2300
Wire Wire Line
	1500 2300 1900 2300
Wire Wire Line
	6300 4100 6600 4100
Text Label 1200 2300 0    50   ~ 0
+3V3
Text Label 1200 3200 0    50   ~ 0
+3V3
Text HLabel 1400 1600 0    50   Input ~ 0
+3V3
Wire Wire Line
	1700 1600 1400 1600
Text Label 1700 1600 2    50   ~ 0
+3V3
Text HLabel 1400 1200 0    50   Input ~ 0
+1V8
Wire Wire Line
	1700 1200 1400 1200
Text Label 1700 1200 2    50   ~ 0
+1V8
Text HLabel 1400 900  0    50   Input ~ 0
+1V0
Wire Wire Line
	1700 900  1400 900 
Text Label 1700 900  2    50   ~ 0
+1V0
Text HLabel 1400 1300 0    50   Input ~ 0
VCCADC
Wire Wire Line
	1700 1300 1400 1300
Text Label 1700 1300 2    50   ~ 0
VCCADC
Text Label 6300 4100 0    50   ~ 0
VCCADC
Text Label 6300 1400 0    50   ~ 0
+1V0
Text Label 6300 2300 0    50   ~ 0
+1V0
Text Label 6300 3200 0    50   ~ 0
+1V8
Text Label 1200 5900 0    50   ~ 0
+1V8
Text Label 1200 6800 0    50   ~ 0
S_LVDS_VCCIO
Text Label 6300 5000 0    50   ~ 0
MGTAVCC
Text Label 6300 5900 0    50   ~ 0
MGTAVTT
Text HLabel 1400 1000 0    50   Input ~ 0
MGTAVCC
Wire Wire Line
	1800 1000 1400 1000
Text Label 1800 1000 2    50   ~ 0
MGTAVCC
Text HLabel 1400 1100 0    50   Input ~ 0
MGTAVTT
Wire Wire Line
	1800 1100 1400 1100
Text Label 1800 1100 2    50   ~ 0
MGTAVTT
Text HLabel 1400 1500 0    50   Input ~ 0
S_LVDS_VCCIO
Wire Wire Line
	2000 1500 1400 1500
Text Label 2000 1500 2    50   ~ 0
S_LVDS_VCCIO
Text Label 1200 4100 0    50   ~ 0
N_LVDS_VCCIO
Text Label 1200 5000 0    50   ~ 0
+1V8
Text HLabel 1400 1400 0    50   Input ~ 0
N_LVDS_VCCIO
Wire Wire Line
	2000 1400 1400 1400
Text Label 2000 1400 2    50   ~ 0
N_LVDS_VCCIO
Connection ~ 1500 3200
Wire Wire Line
	1200 3200 1500 3200
Wire Wire Line
	1500 3200 1900 3200
Connection ~ 1500 5000
Wire Wire Line
	1200 5000 1500 5000
Wire Wire Line
	1500 5000 1900 5000
Connection ~ 2300 5000
Wire Wire Line
	1900 5000 2300 5000
Wire Wire Line
	2300 5000 2700 5000
$Comp
L Device:C C767
U 1 1
P 3900 6950
F 0 "C767" H 4015 6996 50  0000 L CNN
F 1 "47u" H 4015 6905 50  0000 L CNN
F 2 "Capacitor_SMD:C_0603_1608Metric" H 3938 6800 50  0001 C CNN
F 3 "~" H 3900 6950 50  0001 C CNN
	1    3900 6950
	1    0    0    -1  
$EndComp
$Comp
L power:GND #PWR0767
U 1 1
P 3900 7100
F 0 "#PWR0767" H 3900 6850 50  0001 C CNN
F 1 "GND" H 3905 6927 50  0000 C CNN
F 2 "" H 3900 7100 50  0001 C CNN
F 3 "" H 3900 7100 50  0001 C CNN
	1    3900 7100
	1    0    0    -1  
$EndComp
Wire Wire Line
	3500 6800 3900 6800
Connection ~ 3500 6800
$Comp
L Device:C C749
U 1 1
P 8600 5150
F 0 "C749" H 8715 5196 50  0000 L CNN
F 1 "100n" H 8715 5105 50  0000 L CNN
F 2 "Capacitor_SMD:C_0402_1005Metric" H 8638 5000 50  0001 C CNN
F 3 "~" H 8600 5150 50  0001 C CNN
	1    8600 5150
	1    0    0    -1  
$EndComp
$Comp
L Device:C C750
U 1 1
P 9000 5150
F 0 "C750" H 9115 5196 50  0000 L CNN
F 1 "100n" H 9115 5105 50  0000 L CNN
F 2 "Capacitor_SMD:C_0402_1005Metric" H 9038 5000 50  0001 C CNN
F 3 "~" H 9000 5150 50  0001 C CNN
	1    9000 5150
	1    0    0    -1  
$EndComp
$Comp
L power:GND #PWR0749
U 1 1
P 8600 5300
F 0 "#PWR0749" H 8600 5050 50  0001 C CNN
F 1 "GND" H 8605 5127 50  0000 C CNN
F 2 "" H 8600 5300 50  0001 C CNN
F 3 "" H 8600 5300 50  0001 C CNN
	1    8600 5300
	1    0    0    -1  
$EndComp
$Comp
L power:GND #PWR0750
U 1 1
P 9000 5300
F 0 "#PWR0750" H 9000 5050 50  0001 C CNN
F 1 "GND" H 9005 5127 50  0000 C CNN
F 2 "" H 9000 5300 50  0001 C CNN
F 3 "" H 9000 5300 50  0001 C CNN
	1    9000 5300
	1    0    0    -1  
$EndComp
Wire Wire Line
	8200 5000 8600 5000
Connection ~ 8600 5000
Wire Wire Line
	8600 5000 9000 5000
Text Label 8200 5000 0    50   ~ 0
MGTAVCC
Text Notes 8200 4850 0    50   ~ 0
plane coupling capacitors for GTP clock
$EndSCHEMATC
